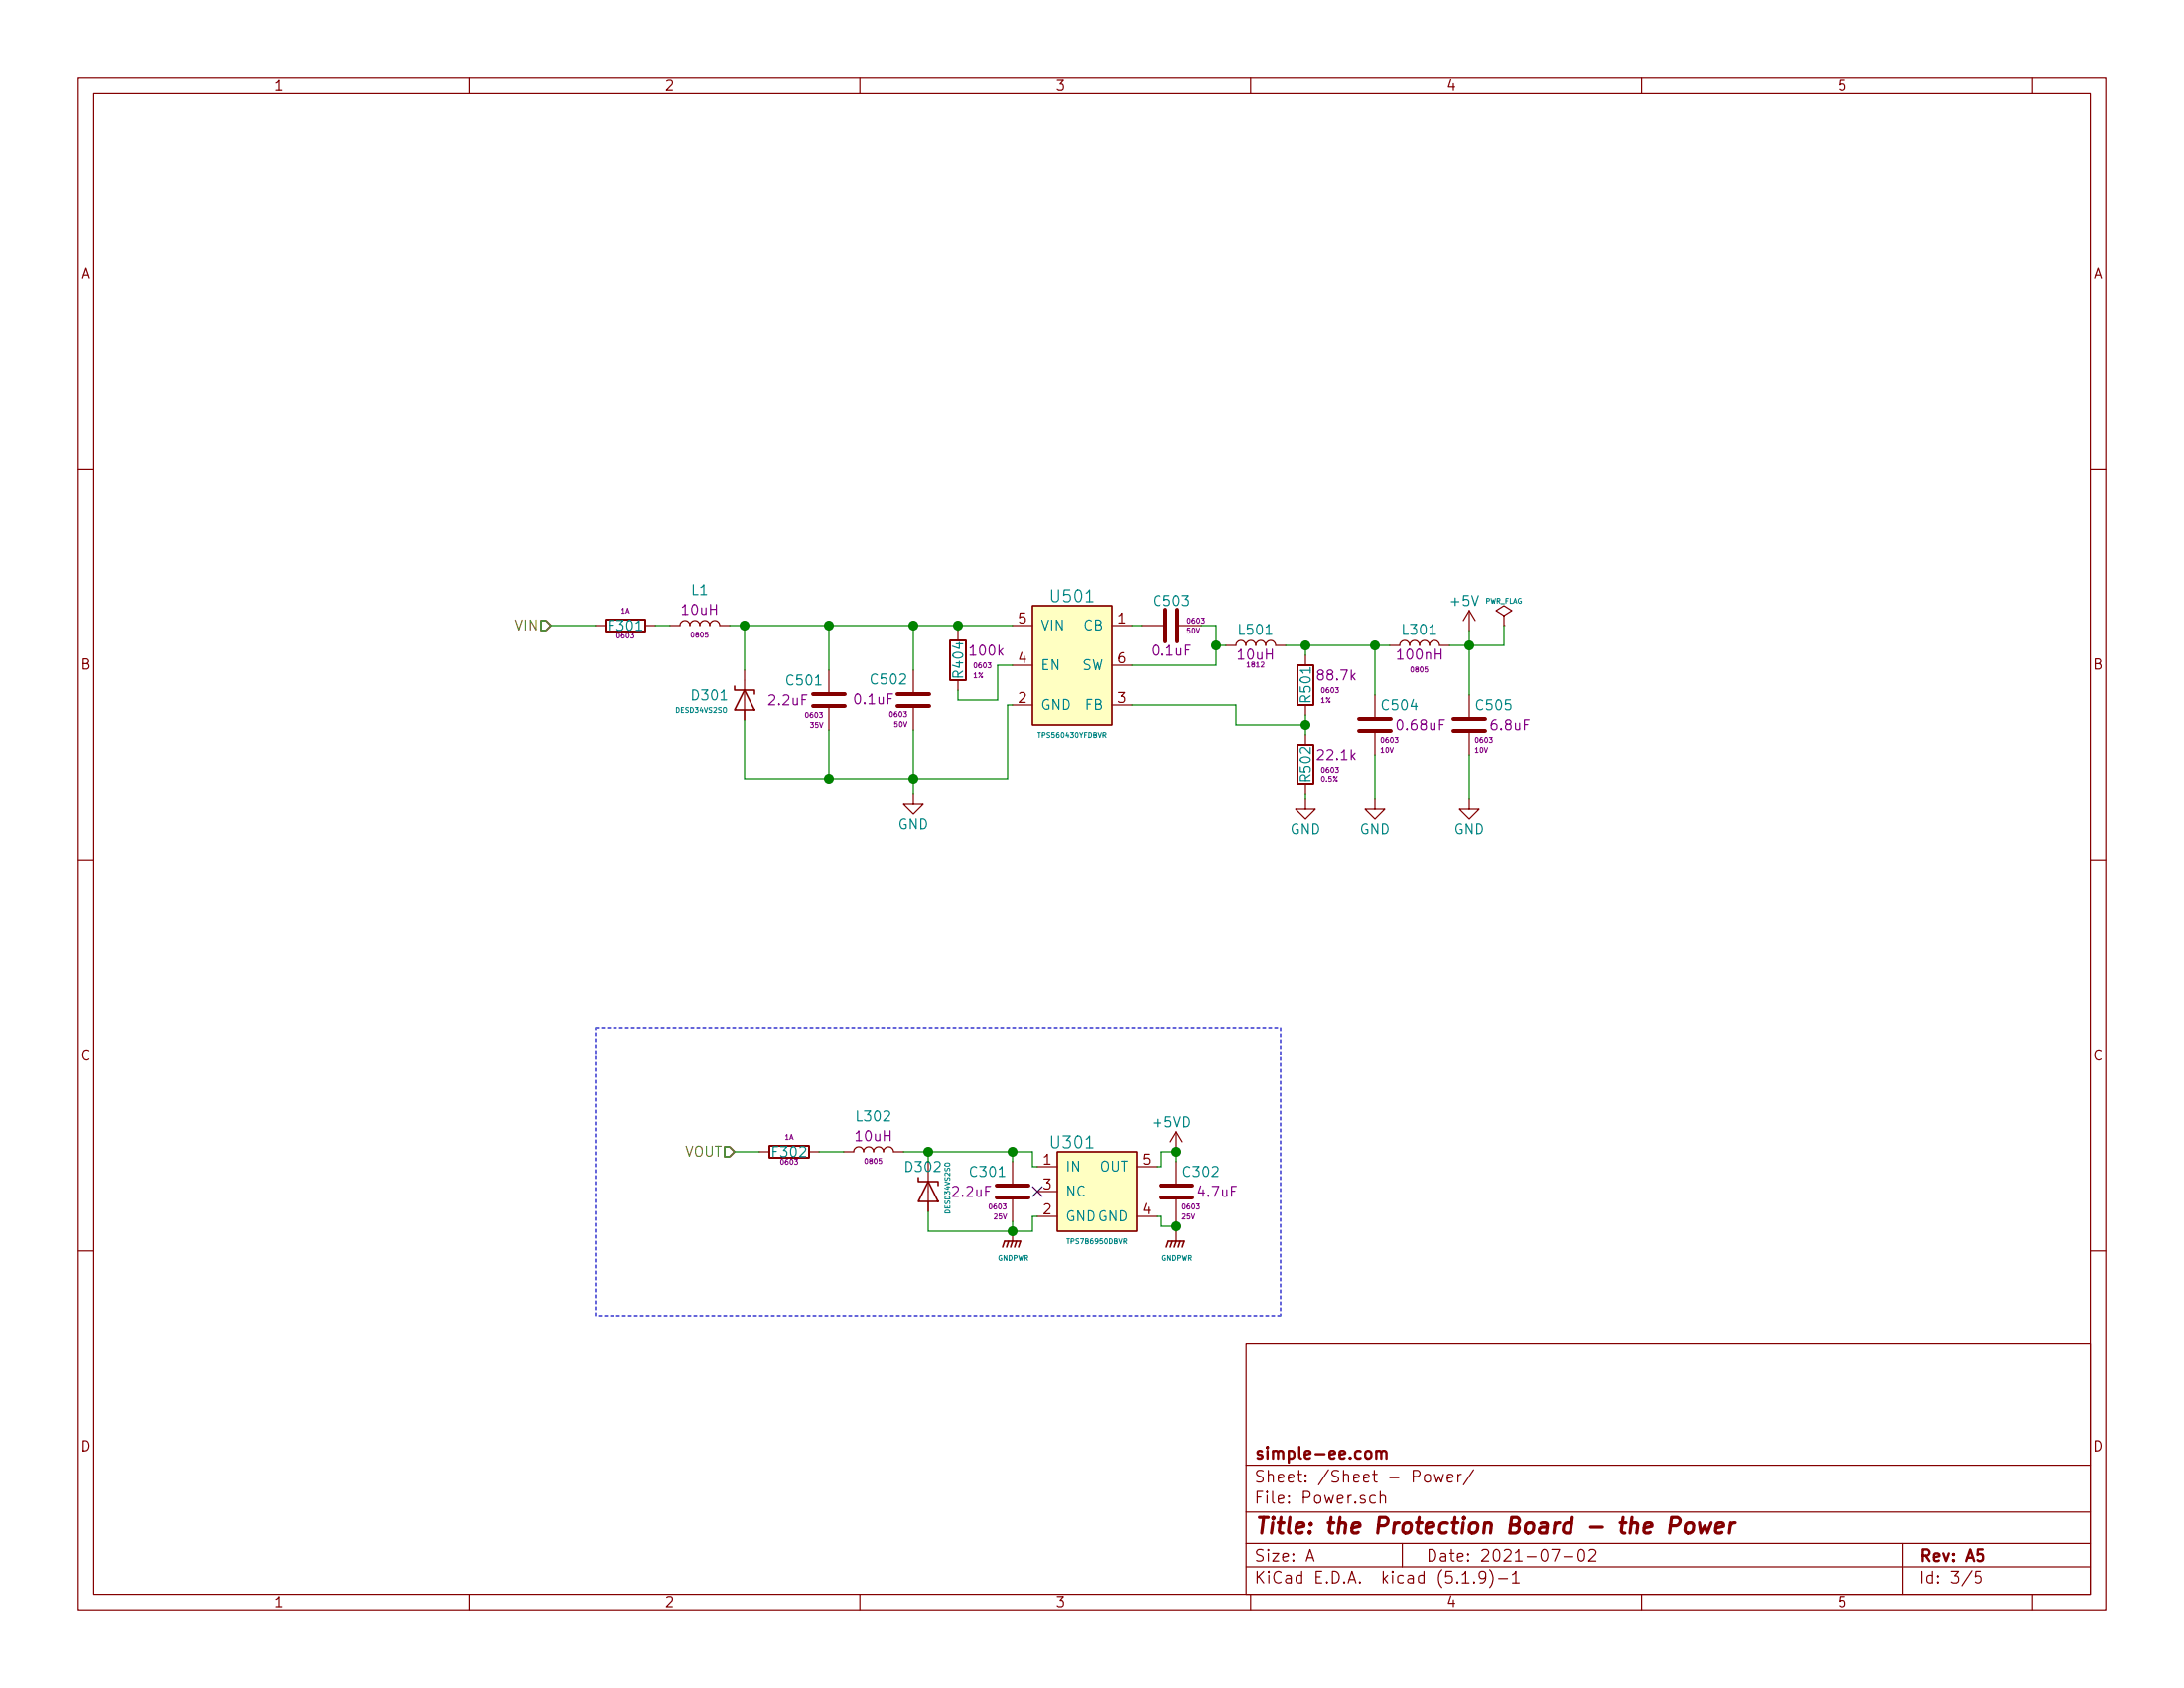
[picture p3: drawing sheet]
<svg xmlns="http://www.w3.org/2000/svg" width="279mm" height="216mm" viewBox="0 0 279 216" stroke-linecap="round" stroke-linejoin="round" font-family="sans-serif">
<g fill="none" stroke="#840000" stroke-width=".15">
<path d="M10 10h259.4v195.9h-259.4zM12 12h255.4v191.9h-255.4zM60 10v2M110 10v2M160 10v2M210 10v2M260 10v2M10 60h2M267.4 60h2M132.1 77.5h10.1v15.2h-10.1zM188 78.1l-.8 1.3M188 78.1v2.5"/>
<path d="M188 78.1l.7 1.3M192.4 78.7l1-.6-1-.6-1 .6 1 .6v1.3M76.2 80h1.3M82.5 80h1.3M85.7 80h1.3a.63 .63 0 0 1 .6-.6 .63 .63 0 0 1 .7 .6 .63 .63 0 0 1 .6-.6 .63 .63 0 0 1 .6 .6 .63 .63 0 0 1 .7-.6 .63 .63 0 0 1 .6 .6 .63 .63 0 0 1 .6-.6 .63 .63 0 0 1 .7 .6h1.2M95.2 85.7v6.4M106 85.7v2.8M106 90.6v2.7M116.8 85.7v2.8M116.8 90.6v2.7M122.6 80.6v1.3M122.6 87v1.3"/>
<path d="M129.5 80h2.6M129.5 90.2h2.6M129.5 85.1h2.6M142.2 80h2.6M142.2 90.2h2.6M142.2 85.1h2.6M146 80h2.8M150.9 80h2.8M156.8 82.6h1.3a.63 .63 0 0 1 .6-.7 .63 .63 0 0 1 .7 .7 .63 .63 0 0 1 .6-.7 .63 .63 0 0 1 .7 .7 .63 .63 0 0 1 .6-.7 .63 .63 0 0 1 .6 .7 .63 .63 0 0 1 .7-.7 .63 .63 0 0 1 .6 .7h1.3M167 83.8v1.3M167 90.2v1.2M167 94v1.3"/>
<path d="M175.9 88.9v2.8M175.9 93.7v2.8M177.8 82.6h1.3a.63 .63 0 0 1 .6-.7 .63 .63 0 0 1 .6 .7 .63 .63 0 0 1 .7-.7 .63 .63 0 0 1 .6 .7 .63 .63 0 0 1 .6-.7 .63 .63 0 0 1 .7 .7 .63 .63 0 0 1 .6-.7 .63 .63 0 0 1 .6 .7h1.3M188 88.9v2.8M188 93.7v2.8M192.4 80h.1M10 110h2M116.8 101.6v1.3h1.3l-1.3 1.2-1.2-1.2h1.2M167 102.2v1.3h1.3l-1.3 1.3-1.3-1.3h1.3M167 100.3v1.3M175.9 102.2v1.3h1.3l-1.3 1.3-1.3-1.3h1.3M188 102.2v1.3h1.2l-1.2 1.3-1.3-1.3h1.3"/>
<path d="M267.4 110h2M10 160h2M97.2 147.3h1.2M103.5 147.3h1.3M107.9 147.3h1.3a.63 .63 0 0 1 .7-.6 .63 .63 0 0 1 .6 .6 .63 .63 0 0 1 .6-.6 .63 .63 0 0 1 .7 .6 .63 .63 0 0 1 .6-.6 .63 .63 0 0 1 .6 .6 .63 .63 0 0 1 .7-.6 .63 .63 0 0 1 .6 .6h1.3M118.7 149.9v5M129.5 148.6v2.8M129.5 153.4v2.8M129.5 157.5v1.3M132.7 149.2h2.6M132.7 155.6h2.6M132.7 152.4h2.6"/>
<path d="M135.3 147.3h10.1v10.2h-10.1zM145.4 149.2h2.6M145.4 155.6h2.6M150.5 144.8v2.5M150.5 148.6v2.8M150.5 153.4v2.8M150.5 157.5v1.3M150.5 144.8l-.8 1.3M150.5 144.8l.8 1.3M267.4 160h2M159.4 171.9h108v32h-108zM159.4 197.4h108"/>
<path d="M159.4 193.4h108M159.4 187.4h108M167.1 199.7l.5-1.5 .5 1.5M167.2 199.2h.8M175.9 191.3h-.4l-.3 .2 .1 .6 .2 .2 .4-.1M176.6 191.4a.41 .41 0 0 1 .6 .1v.8M176.6 190.8v1.5M179.4 197.4v3M182.3 188.7a.41 .41 0 0 1 .7 .1v.5a.41 .41 0 0 1-.4 .3 .41 .41 0 0 1-.4-.3zM183.5 188.6l.3 1 .3-.8 .3 .8 .3-1M185.2 189.1l.7-.2-.1-.3h-.4l-.2 .2v.7l.2 .1 .4-.1M186.5 188.6v1"/>
<path d="M186.9 188.6h-.2l-.2 .2M188.5 188l-1.3 1.9M198.5 198.2h1l-.6 1.5M200.1 199.1h1.1M202 198.3a.37 .37 0 0 1 .4-.1 .37 .37 0 0 1 .3 .3 1.26 1.26 0 0 1-.2 1.1 .34 .34 0 0 1-.5-.2 1.35 1.35 0 0 1 0-1.1zM203.3 198.3l.2-.1h.4a.41 .41 0 0 1 .2 .6l-.9 .9h1M243.4 197.4v6.5M60 203.9v2M110 203.9v2M159.4 200.4h108M160 203.9v2M187.1 202.5h.8"/>
<path d="M188.6 202.3v.1v.1l-.1-.1 .1-.1v.2M190.1 201.6l-.1 .2a.48 .48 0 0 1-.6 0l-.2-.2v-.4l.2-.2a.48 .48 0 0 1 .6 .1 1.27 1.27 0 0 1-.2 1.3l-.4 .1M190.6 200.8a1.71 1.71 0 0 1 0 2.2M191.7 201.9h1.2M193.5 201.4l.3-.2 .1-.2v1.5M193.5 202.5h.9M210 203.9v2M252.2 200.9l-1.2 1.9M253.4 201h-.7v.7a.62 .62 0 0 1 .7-.1l.1 .2-.1 .5-.2 .2h-.3l-.2-.2M260 203.9v2"/>
</g>
<path d="M213.7 195.1h.8a.56 .56 0 0 0 .4-.4 .56 .56 0 0 0-.3-.6h-.8l-.2 2M215.7 194.9a.53 .53 0 0 1 .6-.2 .53 .53 0 0 1 .4 .4l-.1 .6a.54 .54 0 0 1-.5 .4 .54 .54 0 0 1-.5-.4v-.6zM217.4 194.8l.2 1.3 .5-1 .3 1 .5-1.3M219.5 195.4l1-.2-.1-.4h-.5h-.2l-.1 .2-.1 .8v.2l.2 .1h.4l.2-.1M221.4 194.8l-.2 1.3M222 194.8a.55 .55 0 0 0-.6 .3" fill="none" stroke="#840000" stroke-width=".41"/>
<path d="M176.1 185.7a.38 .38 0 0 1 .6 .1v.8M176.1 185.6v1M176.7 185.8a.36 .36 0 0 1 .3-.2 .36 .36 0 0 1 .4 .2v.8" fill="none" stroke="#840000" stroke-width=".3"/>
<path d="M77.5 79.2h5v1.6h-5zM121.5 81.9h2.1v5.1h-2.1zM166 85.1h2v5.1h-2zM166 95.3h2v5h-2zM98.4 146.6h5.1v1.5h-5.1z" fill="none" stroke="#840000" stroke-width=".25"/>
<g fill="none" stroke="#840000" stroke-width=".51">
<path d="M149.1 78v4M150.6 78v4M104 88.8h4.1M104 90.3h4.1M114.8 88.8h4.1M114.8 90.3h4.1M173.9 93.5h4M173.9 91.9h4M185.9 93.5h4.1M185.9 91.9h4.1M127.5 153.2h4.1M127.5 151.6h4.1"/>
<path d="M148.5 153.2h4M148.5 151.6h4"/>
</g>
<path d="M94 87.8v.5h2.5v.5M95.2 88.3l1.3 2.5h-2.5zM117.5 150.6v.5h2.5v.5M118.7 151.1l1.3 2.6h-2.5zM128.3 159.5l.2-.7h2.1l-.3 .7M129 158.8l-.2 .7M129.5 158.8l-.2 .7M130 158.8l-.2 .7M149.2 159.5l.3-.7h2l-.2 .7M150 158.8l-.3 .7M150.5 158.8l-.3 .7M151 158.8l-.3 .7" fill="none" stroke="#840000" stroke-width=".2"/>
<g fill="#ffffc2" stroke="#ffffc2" stroke-width=".13">
<path d="M135.3 147.3h10.1v10.2h-10.1z"/>
<path d="M132.1 77.5h10.1v15.2h-10.1z"/>
</g>
<path d="M76.2 131.4h87.6M163.8 131.4v36.9M76.2 168.3v-36.9M163.8 168.3h-87.6" fill="none" stroke="#0000c2" stroke-width=".15" stroke-dasharray=".4 .4"/>
<g fill="none" stroke="#008400" stroke-width=".15">
<path d="M70.5 80h5.7M83.8 80h1.9M93.3 80h36.2M95.2 80v5.7M106 80v5.7M106 93.3v6.4M116.8 80v5.7M116.8 93.3v8.3M122.6 80v.6M129.5 90.2h-.6v9.5h-33.7v-7.6M129.5 85.1h-1.9v4.4h-5v-1.2M144.8 80h1.2"/>
<path d="M144.8 90.2h13.3v2.5h8.9M153.7 80h1.9v5.1h-10.8M155.6 82.6h1.2M164.5 82.6h13.3M167 82.6v1.2M167 91.4v2.6M175.9 82.6v6.3M175.9 96.5v5.7M188 80.6v8.3M188 96.5v5.7M192.4 80v2.6h-7M167 101.6v.6"/>
<path d="M94 147.3h3.2M104.8 147.3h3.1M115.6 147.3h16.5v1.9h.6M118.7 154.9v2.6h13.4v-1.9h.6M118.7 147.3v1.3M129.5 147.3v1.3M129.5 156.2v1.3M148 155.6h.6v1.2h1.9M150.5 148.6v-1.3h-1.9v1.9h-.6M150.5 156.2v1.3"/>
</g>
<path d="M69.2 79.4h.6l.7 .6-.7 .6h-.6zM92.7 146.7h.6l.7 .6-.7 .7h-.6z" fill="none" stroke="#848400" stroke-width=".25"/>
<g fill="#008400" stroke="#008400" stroke-width=".25">
<circle cx="167" cy="92.7" r=".51"/>
<circle cx="129.5" cy="147.3" r=".51"/>
<circle cx="116.8" cy="80" r=".51"/>
<circle cx="118.7" cy="147.3" r=".51"/>
<circle cx="155.6" cy="82.6" r=".51"/>
<circle cx="150.5" cy="147.3" r=".51"/>
<circle cx="129.5" cy="157.5" r=".51"/>
<circle cx="122.6" cy="80" r=".51"/>
<circle cx="106" cy="99.7" r=".51"/>
<circle cx="116.8" cy="99.7" r=".51"/>
<circle cx="150.5" cy="156.8" r=".51"/>
<circle cx="95.3" cy="80" r=".51"/>
<circle cx="167" cy="82.6" r=".51"/>
<circle cx="188" cy="82.6" r=".51"/>
<circle cx="106" cy="80" r=".51"/>
<circle cx="175.9" cy="82.6" r=".51"/>
</g>
<path d="M132.1 151.8l1.2 1.2M133.3 151.8l-1.2 1.2" fill="none" stroke="#000084" stroke-width=".15"/>
<text font-size="2.8" fill="#840000" x="160.4" y="196.2">Title: the Protection Board - the Power</text>
<g font-size="2.1" fill="#008484">
<text x="134.6" y="77">U501</text>
<text x="134.6" y="146.9">U301</text>
</g>
<g font-size="2.1" fill="#840000">
<text x="160.4" y="189.6">Sheet: /Sheet - Power/</text>
<text x="160.4" y="186.6">simple-ee.com</text>
<text x="160.4" y="192.3">File: Power.sch</text>
<text x="160.4" y="202.5">KiCad E.D.A. kicad (5.1.9)-1</text>
<text x="160.4" y="199.7">Size: A</text>
<text x="182.4" y="199.7">Date: 2021-07-02</text>
<text x="245.4" y="199.7">Rev: A5</text>
<text x="245.4" y="202.5">Id: 3/5</text>
</g>
<g font-size="1.8" fill="#840000">
<text x="35" y="11.6">1</text>
<text x="85" y="11.6">2</text>
<text x="135" y="11.6">3</text>
<text x="185" y="11.6">4</text>
<text x="235" y="11.6">5</text>
<text x="10.4" y="35.6">A</text>
<text x="267.8" y="35.6">A</text>
<text x="130.3" y="79.8">5</text>
<text x="143" y="79.8">1</text>
<text x="10.4" y="85.6">B</text>
<text x="130.3" y="89.9">2</text>
<text x="130.3" y="84.8">4</text>
<text x="143" y="89.9">3</text>
<text x="143" y="84.8">6</text>
<text x="267.8" y="85.6">B</text>
<text x="10.4" y="135.6">C</text>
<text x="267.8" y="135.6">C</text>
<text x="133.5" y="149">1</text>
<text x="146.2" y="149">5</text>
<text x="133.5" y="155.3">2</text>
<text x="133.5" y="152.1">3</text>
<text x="146.2" y="155.3">4</text>
<text x="10.4" y="185.6">D</text>
<text x="267.8" y="185.6">D</text>
<text x="35" y="205.5">1</text>
<text x="85" y="205.5">2</text>
<text x="135" y="205.5">3</text>
<text x="185" y="205.5">4</text>
<text x="235" y="205.5">5</text>
</g>
<g font-size="1.8" fill="#008484">
<text x="88.5" y="76.1">L1</text>
<text x="147.8" y="77.5">C503</text>
<text x="185.7" y="77.5">+5V</text>
<text x="78" y="80.7">F301</text>
<text x="133.1" y="80.6">VIN</text>
<text x="138.7" y="80.6">CB</text>
<text x="158.6" y="81.2">L501</text>
<text x="179.6" y="81.2">L301</text>
<text x="88.7" y="89.6">D301</text>
<text x="100.8" y="87.7">C501</text>
<text x="111.6" y="87.6">C502</text>
<text x="123.2" y="86.6" transform="rotate(-90 123.2 86.6)">R404</text>
<text x="133.1" y="85.7">EN</text>
<text x="138.4" y="85.7">SW</text>
<text x="167.7" y="89.7" transform="rotate(-90 167.7 89.7)">R501</text>
<text x="133.1" y="90.8">GND</text>
<text x="138.9" y="90.8">FB</text>
<text x="176.9" y="90.9">C504</text>
<text x="189" y="90.9">C505</text>
<text x="167.7" y="99.9" transform="rotate(-90 167.7 99.9)">R502</text>
<text x="114.9" y="106.1">GND</text>
<text x="165" y="106.7">GND</text>
<text x="173.9" y="106.7">GND</text>
<text x="186" y="106.7">GND</text>
<text x="109.7" y="143.4">L302</text>
<text x="99" y="148">F302</text>
<text x="116" y="149.9">D302</text>
<text x="136.3" y="149.9">IN</text>
<text x="140.7" y="149.9">OUT</text>
<text x="147.6" y="144.2">+5VD</text>
<text x="124.3" y="150.5">C301</text>
<text x="136.3" y="153">NC</text>
<text x="151.5" y="150.5">C302</text>
<text x="136.3" y="156.2">GNDGND</text>
</g>
<g font-size="1.8" fill="#848400">
<text x="66" y="80.6">VIN</text>
<text x="87.6" y="148">VOUT</text>
</g>
<g font-size="1.8" fill="#840084">
<text x="87.4" y="78.7">10uH</text>
<text x="124.3" y="83.9">100k</text>
<text x="147.5" y="83.9">0.1uF</text>
<text x="158.5" y="84.4">10uH</text>
<text x="168.8" y="87">88.7k</text>
<text x="179" y="84.4">100nH</text>
<text x="98.5" y="90.2">2.2uF</text>
<text x="109.4" y="90.1">0.1uF</text>
<text x="178.9" y="93.4">0.68uF</text>
<text x="190.9" y="93.4">6.8uF</text>
<text x="168.8" y="97.2">22.1k</text>
<text x="109.6" y="146">10uH</text>
<text x="122" y="153.1">2.2uF</text>
<text x="153.4" y="153.1">4.7uF</text>
</g>
<g font-size=".9" fill="#008484">
<text x="189.9" y="77.2">PWR_FLAG</text>
<text x="86.5" y="91.2">DESD34VS2SO</text>
<text x="133" y="94.3">TPS560430YFDBVR</text>
<text x="121.5" y="155.2" transform="rotate(-90 121.5 155.2)">DESD34VS2SO</text>
<text x="127.6" y="161.2">GNDPWR</text>
<text x="136.7" y="159.1">TPS7B6950DBVR</text>
<text x="148.6" y="161.2">GNDPWR</text>
</g>
<g font-size=".9" fill="#840084">
<text x="79" y="81.6">0603</text>
<text x="79.5" y="78.5">1A</text>
<text x="88.5" y="81.5">0805</text>
<text x="151.9" y="81">50V</text>
<text x="152" y="79.7">0603</text>
<text x="124.5" y="86.7">1%</text>
<text x="124.7" y="85.4">0603</text>
<text x="159.7" y="85.3">1812</text>
<text x="169" y="89.9">1%</text>
<text x="169.2" y="88.6">0603</text>
<text x="180.6" y="86">0805</text>
<text x="103.2" y="91.8">0603</text>
<text x="103.7" y="93.1">35V</text>
<text x="113.9" y="91.7">0603</text>
<text x="114.4" y="93">50V</text>
<text x="176.8" y="95">0603</text>
<text x="188.9" y="95">0603</text>
<text x="169.1" y="100.1">0.5%</text>
<text x="169.2" y="98.8">0603</text>
<text x="176.7" y="96.2">10V</text>
<text x="188.7" y="96.2">10V</text>
<text x="100" y="148.9">0603</text>
<text x="100.4" y="145.8">1A</text>
<text x="110.8" y="148.8">0805</text>
<text x="126.7" y="154.7">0603</text>
<text x="127.2" y="155.9">25V</text>
<text x="151.3" y="155.9">25V</text>
<text x="151.4" y="154.7">0603</text>
</g>
</svg>
